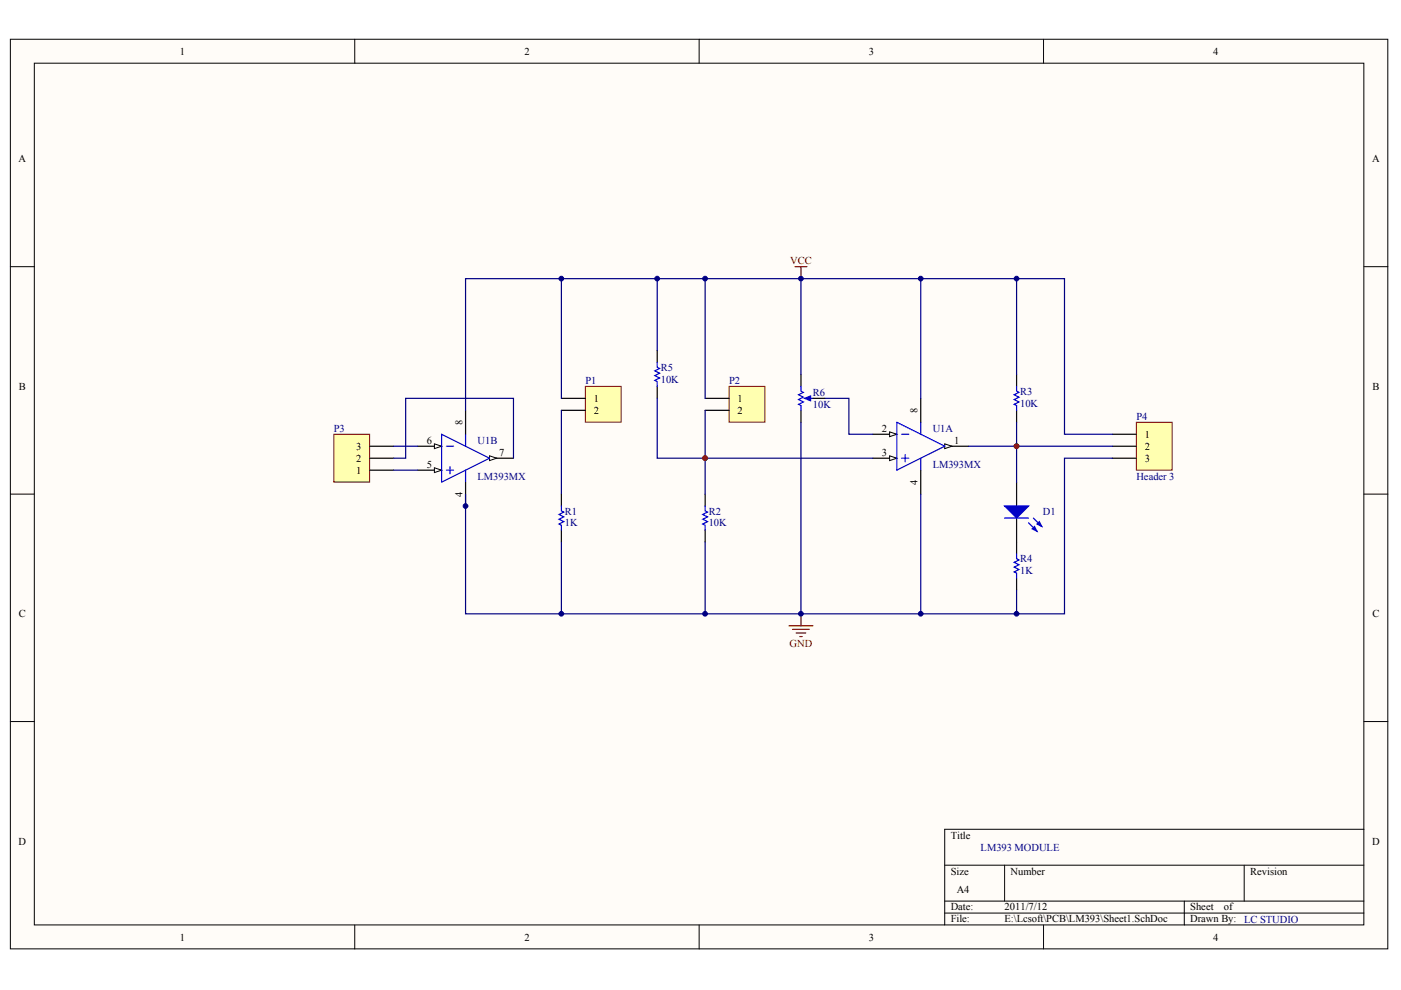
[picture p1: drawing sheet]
<svg xmlns="http://www.w3.org/2000/svg" width="297mm" height="210mm" viewBox="0 0 297 210" stroke-linecap="round" stroke-linejoin="round" font-family="sans-serif">
<g fill="#fffcf8" stroke="#000" stroke-width=".21">
<path d="M2.2 8.3h292v192.9h-292z"/>
<path d="M7.3 13.4h281.9v182.7h-281.9z"/>
</g>
<g fill="none" stroke="#000" stroke-width=".21">
<path d="M75.2 8.3v5.1M148.2 8.3v5.1M221.2 8.3v5.1M2.2 56.5h5.1M289.2 56.5h5.1M2.2 104.8h5.1M289.2 104.8h5.1M2.2 153h5.1M289.2 153h5.1M289.2 175.8h-88.9v20.3M75.2 196.1v5.1M148.2 196.1v5.1"/>
<path d="M200.3 183.4h88.9M200.3 191.1h88.9M200.3 193.6h88.9M213 183.4v7.7M221.2 196.1v5.1M251.1 191.1v5M263.8 183.4v7.7"/>
</g>
<g fill="#000080" stroke="#000080" stroke-width=".21">
<circle cx="149.5" cy="97.1" r=".5"/>
<circle cx="215.5" cy="94.6" r=".5"/>
</g>
<path d="M185.1 97.2h5" fill="none" stroke="#000" stroke-width=".25"/>
<path d="M188.6 96.6l1.5 .6-1.5 .5z" fill="#fffcf8" stroke="#000" stroke-width=".21"/>
<path d="M185.1 92.1h5" fill="none" stroke="#000" stroke-width=".25"/>
<path d="M188.6 91.6l1.5 .5-1.5 .5z" fill="#fffcf8" stroke="#000" stroke-width=".21"/>
<path d="M200.3 94.6h5.1" fill="none" stroke="#000" stroke-width=".25"/>
<path d="M200.3 94.1l1.5 .5-1.5 .5z" fill="#fffcf8" stroke="#000" stroke-width=".21"/>
<path d="M190.1 89.5l10.2 5.1-10.2 5.1zM191.2 92.1h1.5M191.2 97.2h1.5M191.9 96.4v1.5M195.2 89.5v2.6M195.2 97.2v2.5" fill="none" stroke="#00f" stroke-width=".25"/>
<path d="M88.5 99.7h5.1M195.2 84.5v5M195.2 99.7v5.1" fill="none" stroke="#000" stroke-width=".25"/>
<path d="M92.1 99.2l1.5 .5-1.5 .5z" fill="#fffcf8" stroke="#000" stroke-width=".21"/>
<path d="M88.5 94.6h5.1" fill="none" stroke="#000" stroke-width=".25"/>
<path d="M92.1 94.1l1.5 .5-1.5 .5z" fill="#fffcf8" stroke="#000" stroke-width=".21"/>
<path d="M103.8 97.2h5.1" fill="none" stroke="#000" stroke-width=".25"/>
<path d="M103.8 96.6l1.5 .6-1.5 .5z" fill="#fffcf8" stroke="#000" stroke-width=".21"/>
<path d="M93.6 92.1l10.2 5.1-10.2 5zM94.6 94.6h1.6M94.6 99.7h1.6M95.4 98.9v1.6M98.7 92.1v2.5M98.7 99.7v2.5M169.8 81.9v1l.5 .3-1 .5 1 .5-1 .5 1 .5-1 .5 .5 .3v1M171.1 84.5h1.3M149.5 107.3v1l.5 .3-1 .5 1 .5-1 .5 1 .5-1 .5 .5 .3v1" fill="none" stroke="#00f" stroke-width=".25"/>
<path d="M169.8 79.4v2.5M98.7 87v5.1M169.8 87v2.5M172.4 84.5h2.5M98.7 102.2v5.1M149.5 104.8v2.5M149.5 112.4v2.5" fill="none" stroke="#000" stroke-width=".25"/>
<path d="M170.6 84.5l1.3-.5v1z" fill="#00f" stroke="#00f" stroke-width=".25"/>
<path d="M174.9 84.5h5.1v7.6h5.1" fill="none" stroke="#000080" stroke-width=".25"/>
<path d="M154.6 81.9h7.6v7.6h-7.6z" fill="#ffffb0" stroke="#800000" stroke-width=".21"/>
<path d="M215.5 79.4v2.5M149.5 84.5h5.1M149.5 87h5.1M215.5 87v2.5M215.5 102.2v5.1M215.5 109.8v7.7M215.5 122.5v2.6" fill="none" stroke="#000" stroke-width=".25"/>
<path d="M169.8 59.1v20.3M195.2 59.1v25.4M215.5 59.1v20.3M149.5 87v17.8M169.8 89.5v40.6M195.2 104.8v25.3M215.5 125.1v5" fill="none" stroke="#000080" stroke-width=".25"/>
<path d="M215.5 81.9v1l.5 .3-1 .5 1 .5-1 .5 1 .5-1 .5 .5 .3v1M213 109.8h5.1M215.5 117.5v1l.5 .2-1 .5 1 .5-1 .5 1 .6-1 .5 .5 .2v1M218.1 110.9l1.8 1.7M219.1 109.8l1.8 1.8" fill="none" stroke="#00f" stroke-width=".25"/>
<g fill="#00f" stroke="#00f" stroke-width=".25">
<path d="M213 107.3h5.1l-2.6 2.5z"/>
<path d="M218.8 112.1l.5-.5 .6 1z"/>
<path d="M219.9 111.1l.5-.5 .5 1z"/>
</g>
<path d="M168.5 56.5h2.6M169.8 56.5v2.6M167.3 132.7h5.1M168 133.4h3.6M168.8 134.2h2M169.6 135h.5M169.8 130.1v2.6" fill="none" stroke="#800000" stroke-width=".25"/>
<path d="M124.1 81.9h7.6v7.6h-7.6z" fill="#ffffb0" stroke="#800000" stroke-width=".21"/>
<path d="M119 84.5h5.1M119 87h5.1M119 104.8v2.5M119 112.4v2.5" fill="none" stroke="#000" stroke-width=".25"/>
<path d="M119 107.3v1l.5 .3-1 .5 1 .5-1 .5 1 .5-1 .5 .5 .3v1" fill="none" stroke="#00f" stroke-width=".25"/>
<path d="M119 87v17.8" fill="none" stroke="#000080" stroke-width=".25"/>
<path d="M70.8 92.1h7.6v10.1h-7.6z" fill="#ffffb0" stroke="#800000" stroke-width=".21"/>
<path d="M78.4 99.7h5.1M78.4 97.2h5.1M78.4 94.6h5.1" fill="none" stroke="#000" stroke-width=".25"/>
<path d="M83.5 97.2h2.5v-12.7h22.9v12.7M83.5 94.6h5M83.5 99.7h5" fill="none" stroke="#000080" stroke-width=".25"/>
<path d="M240.9 89.5h7.6v10.2h-7.6z" fill="#ffffb0" stroke="#800000" stroke-width=".21"/>
<path d="M139.3 74.3v2.5M139.3 81.9v2.6M235.9 92.1h5M235.9 94.6h5M235.9 97.2h5" fill="none" stroke="#000" stroke-width=".25"/>
<path d="M119 59.1h-20.3v27.9M139.3 59.1v15.2M149.5 59.1v25.4M119 84.5v-25.4h106.7v33h10.2M139.3 84.5v12.7h45.8M205.4 94.6h30.5M215.5 89.5v12.7M235.9 97.2h-10.2v32.9h-106.7v-15.2M98.7 104.8v25.3h20.3M149.5 114.9v15.2" fill="none" stroke="#000080" stroke-width=".25"/>
<g fill="#800000" stroke="#800000" stroke-width=".21">
<circle cx="215.5" cy="94.6" r=".5"/>
<circle cx="149.5" cy="97.1" r=".5"/>
</g>
<path d="M139.3 76.8v1.1l.6 .2-1.1 .5 1.1 .5-1.1 .5 1.1 .5-1.1 .6 .5 .2v1" fill="none" stroke="#00f" stroke-width=".25"/>
<g fill="#000080" stroke="#000080" stroke-width=".21">
<circle cx="98.7" cy="107.3" r=".5"/>
<circle cx="119" cy="130.1" r=".5"/>
<circle cx="119" cy="59.1" r=".5"/>
<circle cx="139.3" cy="59.1" r=".5"/>
<circle cx="149.5" cy="130.1" r=".5"/>
<circle cx="149.5" cy="59.1" r=".5"/>
<circle cx="169.8" cy="130.1" r=".5"/>
<circle cx="169.8" cy="59.1" r=".5"/>
<circle cx="195.2" cy="130.1" r=".5"/>
<circle cx="195.2" cy="59.1" r=".5"/>
<circle cx="215.5" cy="130.1" r=".5"/>
<circle cx="215.5" cy="59.1" r=".5"/>
</g>
<g font-size="2.2">
<text x="38.2" y="11.6">1</text>
<text x="111.2" y="11.6">2</text>
<text x="184.2" y="11.6">3</text>
<text x="257.2" y="11.6">4</text>
<text x="4" y="34.4">A</text>
<text x="290.9" y="34.4">A</text>
<text x="4" y="82.6">B</text>
<text x="291" y="82.6">B</text>
<text x="125.9" y="85.2">1</text>
<text x="125.9" y="87.8">2</text>
<text x="156.4" y="85.2">1</text>
<text x="156.4" y="87.8">2</text>
<text x="194.5" y="87.5" transform="rotate(-90 194.5 87.5)">8</text>
<text x="75.5" y="95.4">3</text>
<text x="90.5" y="94.1">6</text>
<text x="98" y="90" transform="rotate(-90 98 90)">8</text>
<text x="187" y="91.6">2</text>
<text x="202.3" y="94.1">1</text>
<text x="242.7" y="92.8">1</text>
<text x="242.7" y="95.4">2</text>
<text x="75.5" y="100.5">1</text>
<text x="75.5" y="97.9">2</text>
<text x="90.5" y="99.2">5</text>
<text x="105.8" y="96.7">7</text>
<text x="187" y="96.7">3</text>
<text x="242.7" y="97.9">3</text>
<text x="98" y="105.4" transform="rotate(-90 98 105.4)">4</text>
<text x="194.5" y="102.9" transform="rotate(-90 194.5 102.9)">4</text>
<text x="4" y="130.9">C</text>
<text x="291" y="130.9">C</text>
<text x="4" y="179.1">D</text>
<text x="201.6" y="177.8">Title</text>
<text x="290.9" y="179.1">D</text>
<text x="201.6" y="185.4">Size</text>
<text x="214.3" y="185.4">Number</text>
<text x="265.1" y="185.4">Revision</text>
<text x="202.8" y="189.2">A4</text>
<text x="201.6" y="193">Date:</text>
<text x="201.6" y="195.6">File:</text>
<text x="213" y="193">2011/7/12</text>
<text x="213" y="195.6">E:\Lcsoft\PCB\LM393\Sheet1.SchDoc</text>
<text x="252.4" y="193">Sheet</text>
<text x="252.4" y="195.6">Drawn By:</text>
<text x="259.5" y="193">of</text>
<text x="38.2" y="199.4">1</text>
<text x="111.2" y="199.4">2</text>
<text x="184.2" y="199.4">3</text>
<text x="257.2" y="199.4">4</text>
</g>
<g font-size="2.2" fill="#800000">
<text x="167.5" y="56">VCC</text>
<text x="167.4" y="137.2">GND</text>
</g>
<g font-size="2.2" fill="#000080">
<text x="124.1" y="81.4">P1</text>
<text x="140.1" y="78.6">R5</text>
<text x="140.1" y="81.2">10K</text>
<text x="154.6" y="81.4">P2</text>
<text x="172.4" y="84">R6</text>
<text x="216.3" y="83.7">R3</text>
<text x="172.4" y="86.5">10K</text>
<text x="216.3" y="86.2">10K</text>
<text x="240.9" y="89">P4</text>
<text x="70.8" y="91.6">P3</text>
<text x="101.2" y="94.1">U1B</text>
<text x="197.8" y="91.6">U1A</text>
<text x="101.2" y="101.7">LM393MX</text>
<text x="197.8" y="99.2">LM393MX</text>
<text x="240.9" y="101.7">Header 3</text>
<text x="119.8" y="109.1">R1</text>
<text x="119.8" y="111.6">1K</text>
<text x="150.3" y="109.1">R2</text>
<text x="150.3" y="111.6">10K</text>
<text x="221.1" y="109.1">D1</text>
<text x="216.3" y="119.2">R4</text>
<text x="216.3" y="121.8">1K</text>
<text x="207.9" y="180.4">LM393 MODULE</text>
<text x="263.8" y="195.6">LC STUDIO</text>
</g>
</svg>
